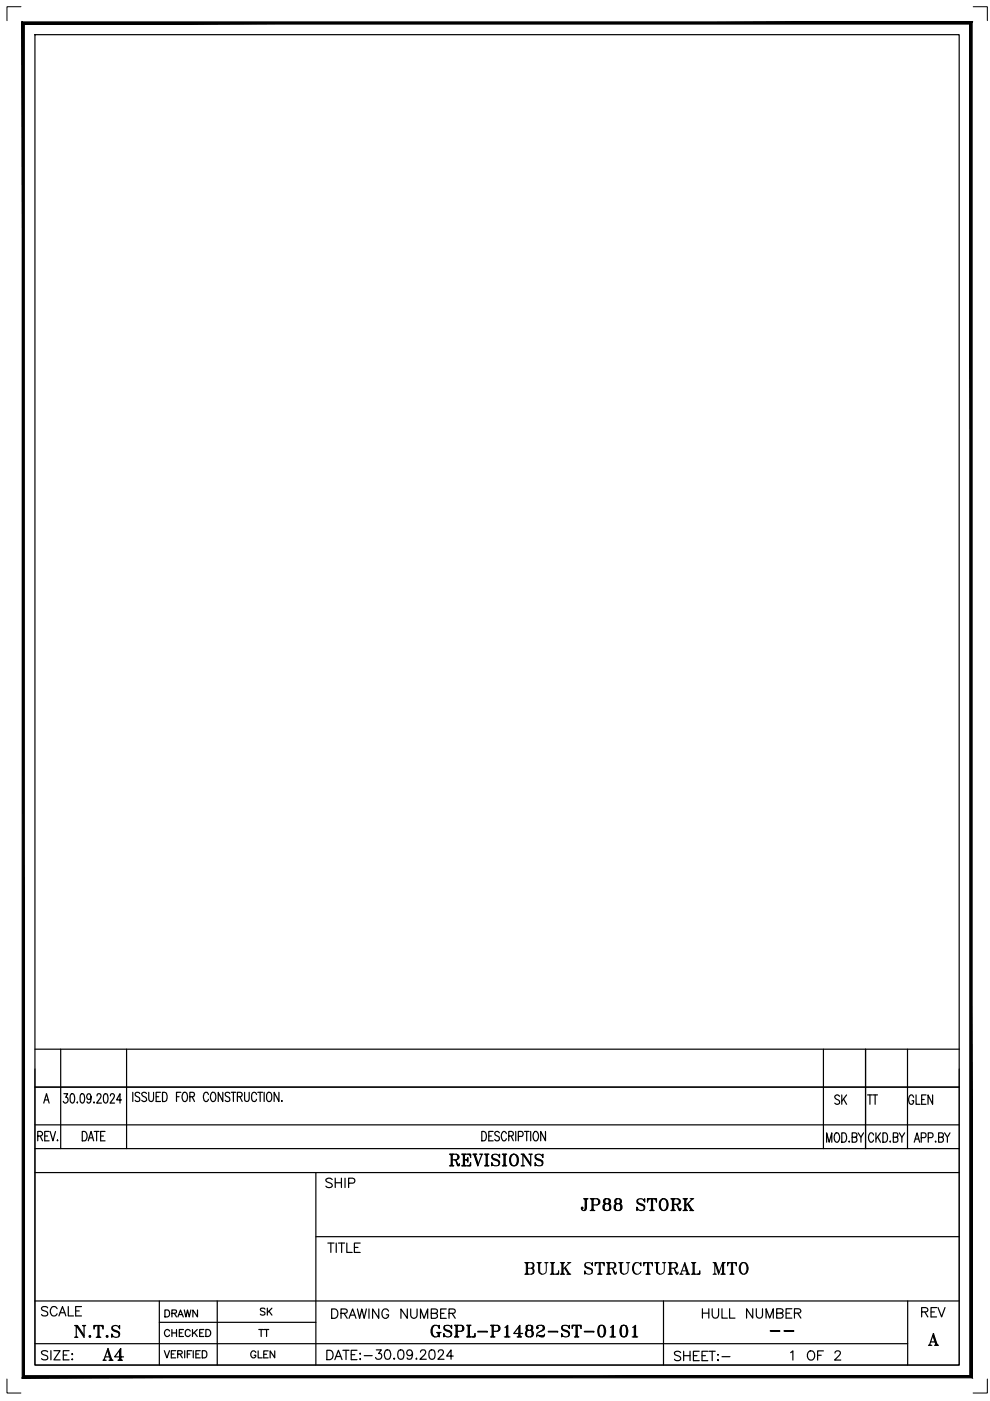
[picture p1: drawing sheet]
<svg xmlns="http://www.w3.org/2000/svg" width="210mm" height="297mm" viewBox="0 0 210 297" stroke-linecap="round" stroke-linejoin="round" font-family="sans-serif">
<!-- layer: Title Block -->
<g fill="none" stroke="#000" stroke-width=".25">
<path d="M7.4 7.4h196v282h-196zM7.4 238.5h196M7.4 230.5h196M7.4 222.4h196M9.3 233.9l.6-2 .5 2M9.5 233.2h.7M10.4 239.9h-.9v2h.9M10.6 239.9l.6 2 .6-2M12.9 222.4v21.1M13.5 231.9h.9l-.5 .7a.57 .57 0 0 1 .5 .8 .57 .57 0 0 1-.9 .3l-.1-.2M15.1 232l.3-.1a1.36 1.36 0 0 1 0 2h-.1a1.56 1.56 0 0 1-.2-1.9zM16.4 233.7v.2z"/>
<path d="M17.2 232l.3-.1a1.36 1.36 0 0 1 0 2h-.1a1.56 1.56 0 0 1-.2-1.9zM17.4 239.9a1.07 1.07 0 0 1 1.1 .7 1.07 1.07 0 0 1-.3 1.2l-.8 .1zM19.3 232.5l-.2 .5a.55 .55 0 0 1-.7-.5 .55 .55 0 0 1 .7-.5 1.56 1.56 0 0 1-.2 1.9l-.4-.1v-.2M19.9 233.8v-.1v.2zM20 239.9h1M20.5 239.9v2M20.6 232.4l.1-.4a.53 .53 0 0 1 .7 .2 .53 .53 0 0 1-.2 .7l-.7 1h1M22.1 232l.4-.1a1.36 1.36 0 0 1 0 2h-.1a1.56 1.56 0 0 1-.3-1.9zM22.3 239.9h-1v2h1M23.4 232.4l.1-.4a.53 .53 0 0 1 .8 .2 .53 .53 0 0 1-.3 .7l-.7 1h1M25.8 233.2h-1.1l.7-1.3v2M26.8 222.4v21.1"/>
<path d="M28.2 231.6v1.9M29.6 231.8a.51 .51 0 0 0-.5-.2 .51 .51 0 0 0-.4 .5l.2 .3 .6 .3 .1 .6a.57 .57 0 0 1-.9 0M31.1 231.8a.5 .5 0 0 0-.7-.2 .5 .5 0 0 0-.3 .6l.7 .4a.54 .54 0 0 1 .1 .9 .54 .54 0 0 1-.8-.2M31.5 231.6l.1 1.7a.47 .47 0 0 0 .4 .2 .47 .47 0 0 0 .5-.2l.1-1.7M33.1 232.5h.6M34 231.6h-.9v1.9h.9M34.5 231.6h.4a1.15 1.15 0 0 1 0 1.9h-.4zM37.4 232.5h.6M38.4 231.6h-1v1.9M38.9 231.7l.1-.1a.63 .63 0 0 1 .8 .7l-.1 .8a.49 .49 0 0 1-.8 .4l-.3-.7v-.5zM40.3 232.5l.8-.1 .1-.3-.1-.4-.8-.1v1.9M40.7 232.5l.5 1"/>
<path d="M44.2 232.1a.49 .49 0 0 0-.8-.4 1.32 1.32 0 0 0 .2 1.8 .52 .52 0 0 0 .6-.4M44.9 231.7l.1-.1a.63 .63 0 0 1 .8 .7l-.1 .8a.49 .49 0 0 1-.8 .4l-.3-.7v-.5zM47.2 231.6v1.9l-.9-1.9v1.9M48.7 231.8a.51 .51 0 0 0-.5-.2 .51 .51 0 0 0-.4 .5l.2 .3 .6 .3 .1 .6a.57 .57 0 0 1-.9 0M49 231.6h1M49.5 231.6v1.9M50.3 232.5l.9-.1 .2-.3-.1-.3-.3-.2h-.7v1.9M50.8 232.5l.6 1M51.9 231.6v1.7a.48 .48 0 0 0 .8 0l.1-1.7M54.4 232.1a.55 .55 0 0 0-.7-.5 .55 .55 0 0 0-.4 .7v.5a.55 .55 0 0 0 .4 .7 .55 .55 0 0 0 .7-.4M54.7 231.6h1M55.2 231.6v1.9"/>
<path d="M56 231.6v1.9M56.8 231.7a.57 .57 0 0 1 .6 0 .57 .57 0 0 1 .2 .6v.5a.57 .57 0 0 1-.5 .8 .57 .57 0 0 1-.6-.8l.1-.7zM59.1 231.6v1.9l-1-1.9v1.9M59.7 233.5h.1zM102.2 239.9a1.07 1.07 0 0 1 1 .7 1.07 1.07 0 0 1-.4 1.2l-.6 .1zM104.6 239.9h-1v2M109.3 239.9v2M111.2 239.9h1M111.7 239.9v2M112.5 239.9v2M115.7 239.9v2l-1.1-2v2M174.6 222.4v21.1"/>
<path d="M183.5 222.4v21.1M192.4 222.4v21.1M7.4 243.5h196M7.4 248.6h196M8 240.9l.8-.2 .2-.2-.1-.4-.3-.2h-.6v2M8.5 240.9l.5 1M9.5 240.9h.6M12.1 241.8h.2zM18.7 241.9l.6-2 .6 2M18.9 241.2h.7M21.3 240.9h.6M67 248.6v40.8"/>
<path d="M103.6 240.9h.6M105.9 240.2a.53 .53 0 0 0-.5-.3 .53 .53 0 0 0-.5 .3l.1 .5 .8 .4a.51 .51 0 0 1 0 .6 .51 .51 0 0 1-.6 .2l-.3-.3M107.4 240.4l-.4-.5h-.3a1.34 1.34 0 0 0 0 2 .52 .52 0 0 0 .7-.5M107.9 240.9l.8-.2 .1-.6-.3-.2h-.6v2M108.4 240.9l.4 1M109.9 240.9h.9l.1-.3-.1-.6-.9-.1v2M113.2 240.2l.3-.3h.2a1.34 1.34 0 0 1 0 2 .94 .94 0 0 1-.6-1.5zM175.3 242.2v-2l.5 2 .6-2v2M177.2 240.3l.1-.1a.98 .98 0 0 1 .6 1.5l-.3 .5h-.3a1.38 1.38 0 0 1-.1-1.9zM178.5 240.2h.5a1.2 1.2 0 0 1 0 2h-.5zM180 242v.2zM180.7 241.1l.8-.1 .2-.3-.1-.3-.3-.2h-.6v2h.6l.3-.2 .1-.5-.4-.4"/>
<path d="M181.9 240.2l.6 .9v1.1M183.1 240.2l-.6 .9M185.2 240.7a.49 .49 0 0 0-.8-.4 1.38 1.38 0 0 0 .2 1.9h.3l.3-.5M185.7 240.2v2M186.1 241l.6 1.2M186.7 240.2l-1 1.3M187.2 240.2h.5a1.26 1.26 0 0 1 0 2h-.5zM188.7 242h.1v.2zM189.4 241.1h.6a.49 .49 0 0 0 .4-.4 .49 .49 0 0 0-.4-.5h-.6v2h.6l.3-.2v-.7l-.3-.2M190.7 240.2l.5 .9v1.1M191.8 240.2l-.6 .9M193.8 242.2l.6-2 .6 2"/>
<path d="M194.1 241.5h.7M195.3 241.2l.9-.1 .1-.2v-.5l-.3-.2h-.7v2M196.8 241.2h.6l.3-.2 .1-.4-.1-.3-.9-.1v2M198.3 242h.2l-.1 .2zM199 241.1l.9-.1 .1-.3-.1-.3-.3-.2h-.6v2h.6l.3-.2 .1-.5-.4-.4M200.3 240.2l.6 .9v1.1M201.4 240.2l-.5 .9M7.4 275.8h196M33.8 275.8v13.6M46.1 275.8v13.6M67 262.2h136.4M140.7 275.8v13.6"/>
<path d="M192.4 275.8v13.6M7.4 284.9h185M10.1 286.6a.75 .75 0 0 0-1.3 .2l.4 .4 .7 .3a.5 .5 0 0 1 0 .7 .99 .99 0 0 1-1.1-.1M10.8 286.4v1.9M11.4 286.4h1.3l-1.3 1.9h1.3M13.4 287.3h.8M14.6 286.4h-1.2v1.9h1.2M15.2 287.1h.2l-.1 .1zM15.2 288.2h.2zM33.8 280.4h33.2M34.8 286.4l.6 1.5 .5-1.5M36.3 287.1h.6"/>
<path d="M37.3 286.4h-1v1.5h1M37.7 287.1l.8-.1 .2-.3-.4-.3h-.6v1.5M38.1 287.1l.6 .8M39.2 286.4v1.5M39.7 287.1h.6M40.6 286.4h-.9v1.5M41 286.4v1.5M41.5 287.1h.6M42.5 286.4h-1v1.5h1M42.9 286.4h.5a.84 .84 0 0 1 .5 .7 .84 .84 0 0 1-.5 .8h-.5zM196.8 285.2h.8M197 285.2l.1-.1 .2 .1"/>
<path d="M197.1 285.1l.8-2.4 .8 2.5M197.3 284.5h1.1M197.8 283.1l.7 2.1M197.9 283.1l.7 2.1M198.2 285.2h.8M198.5 285.1l-.3 .1M198.5 285l-.1 .2M198.6 285l.2 .2"/>
</g>
<path d="M4.7 4.6l.5 287.1v-286.6zM4.7 4.6l.5 287.1-.5 .4zM5.2 291.7l-.5 .4 200.9-.4zM4.7 292.1l200.9-.4 .5 .4zM205.6 5.1v286.6l.5 .4zM205.6 5.1l.5-.5v287.5zM5.2 5.1h200.4l.5-.5zM4.7 4.6h201.4l-200.9 .5z" fill="#000" stroke="#000" stroke-width=".21"/>
<path d="M4.4 1.4h-2.9v3M206.3 1.4h3v3M7.4 226.6v62.8h196v-62.8M1.5 292.4v2.9h2.9M209.3 292.4v2.9h-3" fill="none" stroke="#000" stroke-width=".21"/>
<g font-size="5.7">
<text x="94.2" y="248.4">REVISIONS</text>
<text x="122.1" y="257.9">JP88 STORK</text>
<text x="110.1" y="271.3">BULK STRUCTURAL MTO</text>
<text x="14.5" y="284.7">N.T.S</text>
<text x="90.3" y="284.7">GSPL-P1482-ST-0101</text>
<text x="20.5" y="289.6">A4</text>
</g>
<g font-size="5.3">
<text x="69.1" y="280.8">DRAWING NUMBER</text>
<text x="147.8" y="280.8">HULL NUMBER</text>
<text x="194" y="280.5">REV</text>
<text x="68.1" y="289.6">DATE:-</text>
<text x="166.5" y="289.6">1 OF 2</text>
</g>
<g font-size="4.9">
<text x="175.7" y="235.3">SK</text>
<text x="182.7" y="235.3">TT</text>
<text x="191.6" y="235.3">GLEN</text>
<text x="67.7" y="252.9">SHIP</text>
<text x="68.4" y="266.7">TITLE</text>
<text x="7.4" y="280.1">SCALE</text>
<text x="51.9" y="289.3">GLEN</text>
<text x="78.3" y="289.3">30.09.2024</text>
<text x="141.8" y="289.6">SHEET:-</text>
</g>
<g font-size="4.4">
<text x="33.9" y="280.5">DRAWN</text>
<text x="54" y="280.1">SK</text>
<text x="33.5" y="284.7">CHECKED</text>
<text x="53.6" y="284.7">TT</text>
</g>
<text font-size="2.6" x="161.9" y="283.3">--</text>
</svg>
